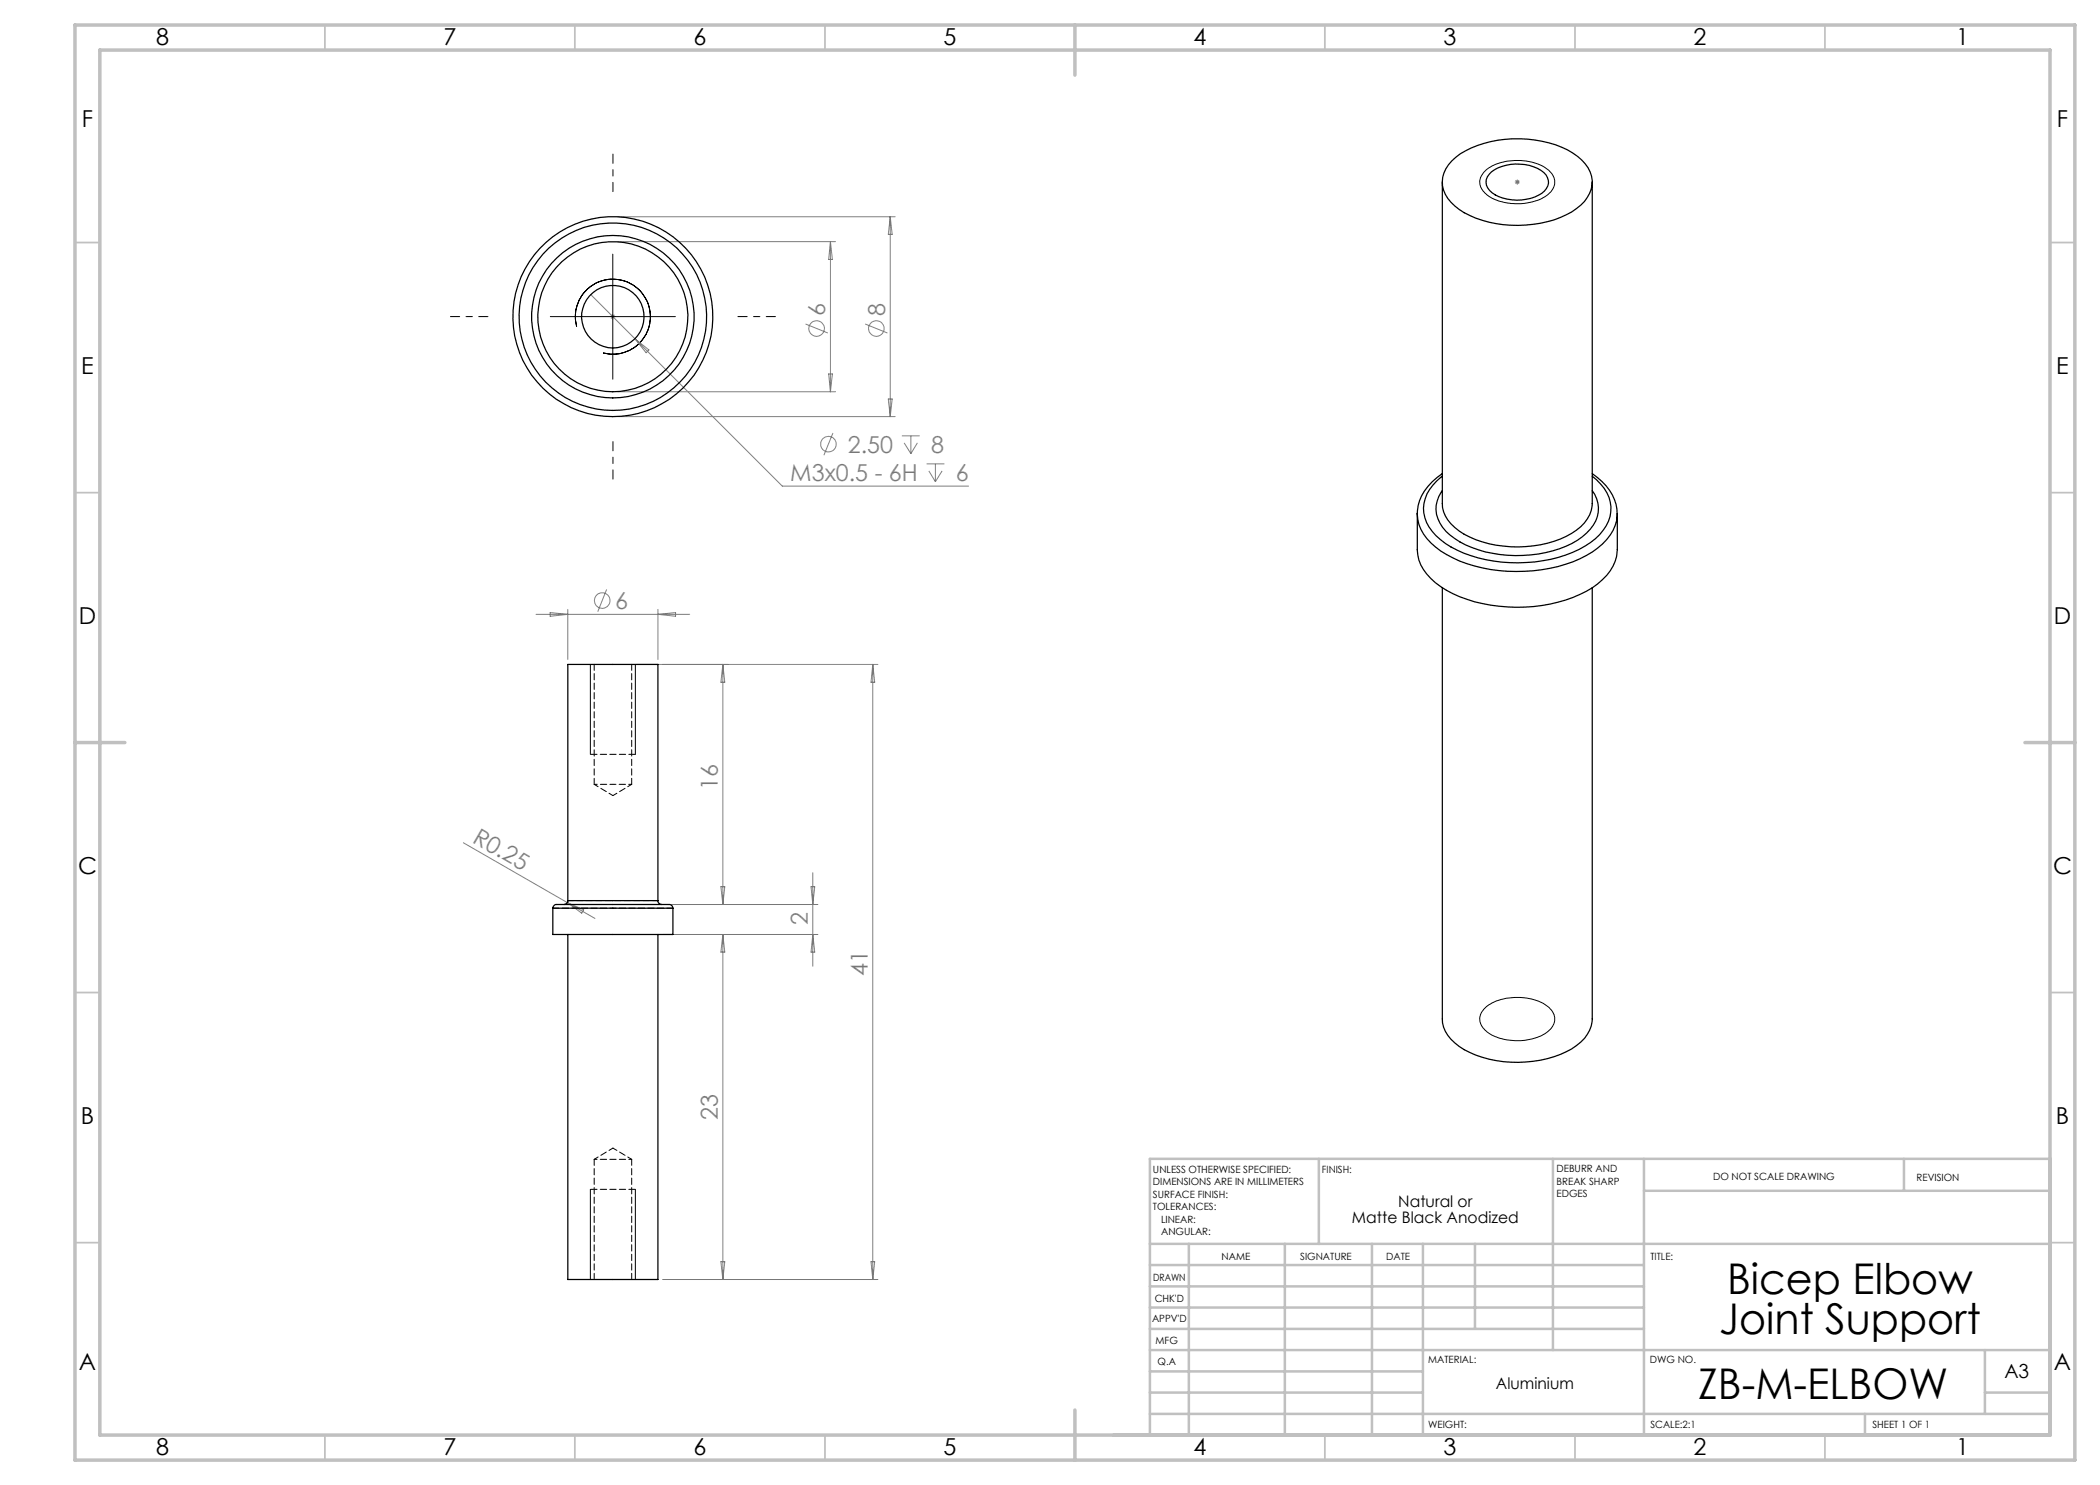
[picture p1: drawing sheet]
<svg xmlns="http://www.w3.org/2000/svg" width="420mm" height="297mm" viewBox="0 0 420 297" stroke-linecap="round" stroke-linejoin="round" font-family="sans-serif">
<g fill="none" stroke="#808080" stroke-width=".2">
<path d="M303 36.4h1M303.1 36.1l.7 .7M303.5 35.9v1M303.8 36.1l-.7 .7M118.1 58.9l8.9 8.9M123.6 43.4h55.4M123.6 48.3h43.5M166.1 48.3v30M166.1 48.3l.4 3.6h-.8zM178 43.4v39.9M178 43.4l.4 3.5h-.7zM122.1 63.3h1"/>
<path d="M122.2 63l.7 .7M122.6 62.8v1M122.9 63l-.7 .7M123.6 78.3h43.5M127 67.8l29.5 29.4h37.2M127 67.8l2.8 2.2-.6 .6zM161.1 64.8l4.5 1.8M165.7 74.8h.8l-.4 3.5zM173 64.8l4.5 1.8M177.7 79.8h.7l-.4 3.5zM123.6 83.3h55.4M166.6 86.6l-1.8 4.4"/>
<path d="M180.4 87.2h3.5M180.8 88.6l1.4 2.1M182.2 87.2v3.5M183.5 88.6l-1.3 2.1M185.3 92.8h3.6M185.8 94.2l1.3 2.1M187.1 92.8v3.5M188.4 94.2l-1.3 2.1M121.3 117.9l-1.7 4.4M107.2 122.9h30.7M110 122.5l3.6 .4-3.6 .4zM113.6 121.9v10"/>
<path d="M127.3 132.9h48.3M131.6 121.9v10M131.6 122.9l3.5-.4v.8zM144.6 132.9v48M144.6 132.9l.4 3.6h-.8zM174.6 132.9l.3 3.6h-.7zM174.6 132.9v123M92.7 168.6l20.8 11.9M144.2 177.3h.8l-.4 3.6zM162.2 177.3h.7l-.3 3.6zM162.6 174.6v18.6M112.3 180.9h51.3"/>
<path d="M113.5 180.5l5.5 3.2M113.5 180.5l3.2 1.5-.4 .6zM132.6 186.9h31M144.6 186.9v69M144.6 186.9l.4 3.5h-.8zM162.6 186.9l.3 3.5h-.7zM144.2 252.3h.8l-.4 3.6zM174.2 252.3h.7l-.3 3.6zM175.6 255.9h-43"/>
<circle cx="163.3" cy="65.7" r="1.55"/>
<circle cx="175.3" cy="65.7" r="1.56"/>
<circle cx="165.7" cy="88.8" r="1.56"/>
<circle cx="120.4" cy="120.1" r="1.55"/>
</g>
<path d="M296.9 34.3a10.1 10.1 0 0 1 8.3-2.1 6.8 6.8 0 0 1 5.5 3.2 3.3 3.3 0 0 1-2 4.1 11.4 11.4 0 0 1-11.3-.5 2.94 2.94 0 0 1-.5-4.7zM122.6 50.8v25M110.1 63.3h25M115.3 65.3a7.5 7.5 0 0 1 6.6-9.4 7.5 7.5 0 0 1 8.2 8.1 7.5 7.5 0 0 1-9.5 6.6M118.1 132.9v18M127.1 132.9v18M296.9 201.7a10.1 10.1 0 0 1 8.3-2.1 6.8 6.8 0 0 1 5.5 3.2 3.3 3.3 0 0 1-2 4.1 11.4 11.4 0 0 1-11.3-.5 2.94 2.94 0 0 1-.5-4.7zM118.1 237.9v18M127.1 237.9v18" fill="none" stroke="#000" stroke-width=".2"/>
<g fill="none" stroke="#c0c0c0" stroke-width=".35">
<path d="M65 5v5M115 5v5M165 5v5M265 5v5M315 5v5M365 5v5M15 48.5h5M410 48.5h5M15 98.5h5M410 98.5h5M15 198.5h5M410 198.5h5"/>
<path d="M15 248.5h5M410 248.5h5M65 287v5M115 287v5M165 287v5M265 287v5M315 287v5M365 287v5"/>
</g>
<g fill="none" stroke="#c0c0c0" stroke-width=".5">
<path d="M263.8 231.8v17M310.6 231.8v38.2M328.8 231.8v55.2M328.8 238.2h81.2M380.8 231.8v6.4M410 231.8h-180v55.2M230 248.8h180M230 257.3h98.8M230 253h98.8M237.8 248.8v38.2M257 248.8v38.2M274.4 248.8v38.2"/>
<path d="M284.6 248.8v38.2M295 248.8v17M230 265.8h98.8M230 261.5h98.8M230 278.5h54.6M230 274.3h54.6M230 270h180M397 278.5h13M397 270v12.8M230 282.8h180M373 282.8v4.2"/>
</g>
<path d="M15 5h400v287h-400zM20 10h390v277h-390zM215 5v10M15 148.5h10M405 148.5h10M215 282v10" fill="none" stroke="#c0c0c0" stroke-width=".7"/>
<path d="M122.6 38.3v-7.5M97.6 63.3h-7.5M147.6 63.3h7.5M122.6 88.3v7.5" fill="none" stroke="#000" stroke-width=".2" stroke-dasharray="15.2 1.3 1.3 1.3" stroke-dashoffset="13.4"/>
<path d="M118.1 150.9h9M127.1 237.9h-9" fill="none" stroke="#000" stroke-width=".2" stroke-dasharray="1.3 .6" stroke-dashoffset="-.1"/>
<g fill="none" stroke="#000" stroke-width=".25">
<path d="M288.5 36.4v64.3a6.7 6.7 0 0 0 3.4 5.5 22.6 22.6 0 0 0 17.6 2.5 13.3 13.3 0 0 0 8-4.9 5.7 5.7 0 0 0 1-3.1v-64.3M290.4 32.2a17.4 17.4 0 0 1 10.6-4.3 22.4 22.4 0 0 1 13.6 2.7 6.9 6.9 0 0 1 3.8 6.4 7.7 7.7 0 0 1-4.1 5.4 23.4 23.4 0 0 1-21.5 .1 8.3 8.3 0 0 1-4.3-5.3 5.9 5.9 0 0 1 1.9-5zM298.3 34.4a9.2 9.2 0 0 1 10.5 .1 2.48 2.48 0 0 1-.4 4.2 9.4 9.4 0 0 1-10-.1 2.49 2.49 0 0 1-.1-4.2zM288.5 94.7a10 10 0 0 0-5 7.9M288.5 95.2a8.2 8.2 0 0 0-3.7 7.4 10 10 0 0 0 5.4 6.8 29.2 29.2 0 0 0 26.8-.2 9.6 9.6 0 0 0 5.2-6.9 8 8 0 0 0-3.7-7.1M288.5 98.1a6 6 0 0 0 .7 8.2 19.5 19.5 0 0 0 12.3 4.8 24.1 24.1 0 0 0 14-3 7.8 7.8 0 0 0 4.2-6.6 6.1 6.1 0 0 0-1.2-3.4M318.5 94.7a10.1 10.1 0 0 1 4.9 8.1M283.5 102.7v7.2a8.5 8.5 0 0 0 3.6 6.7 26.5 26.5 0 0 0 16.1 4.9 28.8 28.8 0 0 0 15.3-4 10.7 10.7 0 0 0 4.8-6.2l.2-1.4v-7.1M283.5 102.8a8.5 8.5 0 0 0 3.6 6.6 27.2 27.2 0 0 0 17.8 4.9 26.2 26.2 0 0 0 14.6-4.7 8.8 8.8 0 0 0 4-6.8M288.5 117.5v86.3a6.7 6.7 0 0 0 3.4 5.5 22.9 22.9 0 0 0 20.2 1.6 9.6 9.6 0 0 0 6.1-5.7l.3-1.4v-86.3M110.6 181.6a.95 .95 0 0 1 1.3-.7h21.3a.98 .98 0 0 1 1.4 .7M110.6 181.6v5.3h24v-5.3"/>
<path d="M110.6 181.6h24M113.6 180.1a.78 .78 0 0 1-.8 .8M113.6 180.1v-47.2h18v47.2M113.6 186.9v69h18v-69M113.6 180.1h18M131.6 180.1a.78 .78 0 0 0 .7 .8"/>
<circle cx="122.6" cy="63.3" r="6.3"/>
<circle cx="122.6" cy="63.3" r="16.2"/>
<circle cx="122.6" cy="63.3" r="15"/>
<circle cx="122.6" cy="63.3" r="20"/>
<circle cx="122.6" cy="63.3" r="18.8"/>
</g>
<path d="M118.8 156.9h3.8M122.6 156.9h3.7M126.3 231.9h-7.5" fill="none" stroke="#000" stroke-width=".2" stroke-dasharray="1.3 .6" stroke-dashoffset=".7"/>
<path d="M118.8 132.9v24M126.3 156.9v-24M110.6 181.6h24M118.8 231.9v24M126.3 255.9v-24" fill="none" stroke="#000" stroke-width=".2" stroke-dasharray="1.3 .6" stroke-dashoffset=".1"/>
<path d="M118.8 156.9l3.8 2.2M122.6 159.1l3.7-2.2M122.6 229.6l-3.8 2.3M126.3 231.9l-3.7-2.3" fill="none" stroke="#000" stroke-width=".2" stroke-dasharray="1.3 .6" stroke-dashoffset=".4"/>
<path d="M131.6 180.1h-18" fill="none" stroke="#000" stroke-width=".2" stroke-dasharray="1.3 .6" stroke-dashoffset=".2"/>
<g font-size="8.5">
<text x="345.4" y="258.8">Bicep Elbow</text>
<text x="343.8" y="266.9">Joint Support</text>
<text x="339.6" y="279.7">ZB-M-ELBOW</text>
</g>
<g font-size="4.7">
<text x="31.2" y="9">8</text>
<text x="88.7" y="9">7</text>
<text x="138.7" y="9">6</text>
<text x="188.7" y="9">5</text>
<text x="238.7" y="9">4</text>
<text x="288.7" y="9">3</text>
<text x="338.7" y="9">2</text>
<text x="391.2" y="9">1</text>
<text x="16.4" y="25.5">F</text>
<text x="411.4" y="25.5">F</text>
<text x="16.3" y="74.7">E</text>
<text x="411.3" y="74.7">E</text>
<text x="15.8" y="124.7">D</text>
<text x="410.8" y="124.7">D</text>
<text x="15.6" y="174.7">C</text>
<text x="410.6" y="174.7">C</text>
<text x="16.2" y="224.7">B</text>
<text x="411.2" y="224.7">B</text>
<text x="15.8" y="274">A</text>
<text x="410.8" y="274">A</text>
<text x="31.2" y="291">8</text>
<text x="88.7" y="291">7</text>
<text x="138.7" y="291">6</text>
<text x="188.7" y="291">5</text>
<text x="238.7" y="291">4</text>
<text x="288.7" y="291">3</text>
<text x="338.7" y="291">2</text>
<text x="391.2" y="291">1</text>
</g>
<g font-size="4.7" fill="#808080">
<text x="165" y="63.1" transform="rotate(-90 165 63.1)">6</text>
<text x="177" y="63.1" transform="rotate(-90 177 63.1)">8</text>
<text x="169.6" y="90.5">2.50</text>
<text x="186.2" y="90.5">8</text>
<text x="158.1" y="96.1">M3x0.5 - 6H</text>
<text x="191.1" y="96.1">6</text>
<text x="123" y="121.8">6</text>
<text x="143.6" y="158" transform="rotate(-90 143.6 158)">16</text>
<text x="94.3" y="168.3" transform="rotate(30 94.3 168.3)">R0.25</text>
<text x="161.6" y="185" transform="rotate(-90 161.6 185)">2</text>
<text x="173.6" y="195.2" transform="rotate(-90 173.6 195.2)">41</text>
<text x="143.6" y="224" transform="rotate(-90 143.6 224)">23</text>
</g>
<text font-size="3.9" x="400.9" y="275.5">A3</text>
<g font-size="3.2">
<text x="270.4" y="244.6">Matte Black Anodized</text>
<text x="279.7" y="241.4">Natural or</text>
<text x="299.2" y="277.9">Aluminium</text>
</g>
<g font-size="2">
<text x="230.6" y="234.6">UNLESS OTHERWISE SPECIFIED:</text>
<text x="230.6" y="237.1">DIMENSIONS ARE IN MILLIMETERS</text>
<text x="230.6" y="239.6">SURFACE FINISH:</text>
<text x="264.4" y="234.6">FINISH:</text>
<text x="311.3" y="234.5">DEBURR AND</text>
<text x="311.3" y="237">BREAK SHARP</text>
<text x="311.3" y="239.5">EDGES</text>
<text x="342.6" y="236">DO NOT SCALE DRAWING</text>
<text x="383.3" y="236.2">REVISION</text>
<text x="230.6" y="242.1">TOLERANCES:</text>
<text x="232.2" y="244.6">LINEAR:</text>
<text x="232.2" y="247.1">ANGULAR:</text>
<text x="244.3" y="252">NAME</text>
<text x="260" y="251.9">SIGNATURE</text>
<text x="277.2" y="251.9">DATE</text>
<text x="330.1" y="251.9">TITLE:</text>
<text x="230.6" y="256.1">DRAWN</text>
<text x="230.9" y="260.3">CHK'D</text>
<text x="230.4" y="264.4">APPV'D</text>
<text x="231.1" y="268.8">MFG</text>
<text x="231.5" y="273">Q.A</text>
<text x="285.6" y="272.5">MATERIAL:</text>
<text x="330" y="272.5">DWG NO.</text>
<text x="285.6" y="285.5">WEIGHT:</text>
<text x="330.1" y="285.6">SCALE:2:1</text>
<text x="374.5" y="285.6">SHEET 1 OF 1</text>
</g>
</svg>
